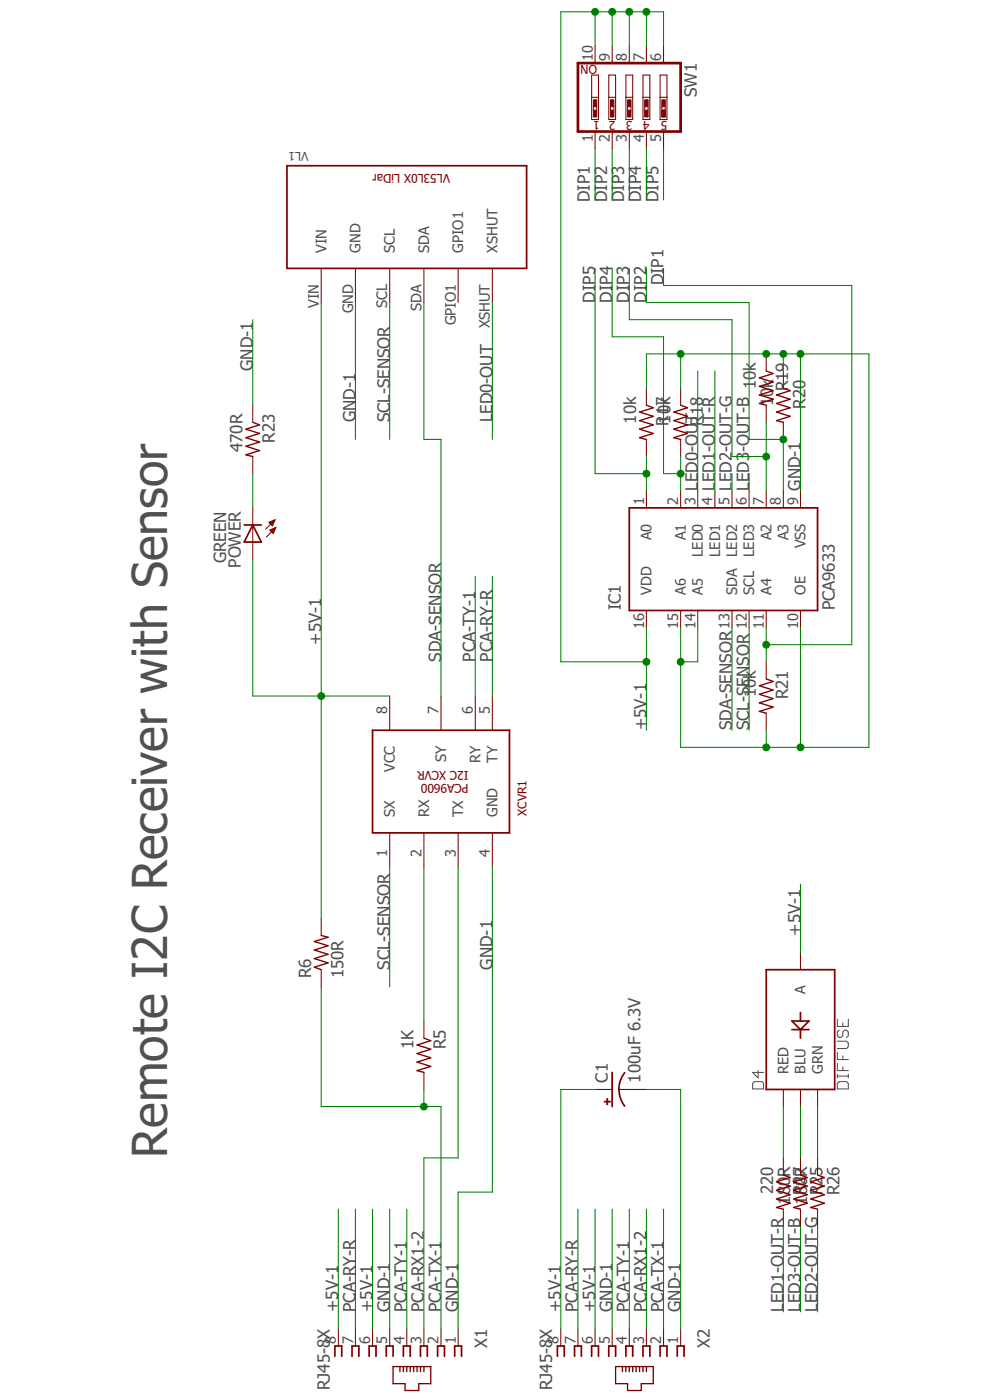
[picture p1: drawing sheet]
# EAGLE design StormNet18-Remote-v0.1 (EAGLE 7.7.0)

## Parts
C1  100uF 6.3V  CPOL-USCT3528  [CT3528]
D4  DIFFUSE  LED-RGB-CADIFFUSE  [LED-RGB-THRU]
IC1  PCA9633  [SO16]
POWER  GREEN  LEDCHIPLED_1206  [CHIPLED_1206]
R5  1K  R-US_R0603  [R0603]
R6  150R  R-US_R0603  [R0603]
R17  10k  R-US_R0603  [R0603]
R18  10k  R-US_R0603  [R0603]
R19  10k  R-US_R0603  [R0603]
R20  10k  R-US_R0603  [R0603]
R21  10k  R-US_R0603  [R0603]
R23  470R  R-US_R0603  [R0603]
R25  180R  R-US_R0603  [R0603]
R26  180R  R-US_R0603  [R0603]
R27  220  R-US_R0603  [R0603]
SW1  SW_DIP-5  [EDG-05]
VL1  VL53L0X-GREEN  [VL53L0X-GREEN]
X1  RJ45-8X  [RJ45-NO-SHIELD]
X2  RJ45-8X  [RJ45-NO-SHIELD]
XCVR1  PCA9600DSO8  [SO08]

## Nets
+5V-1 [PWR]: C1.+ D4.2(A) IC1.16(VDD) POWER.A R6.2 SW1.6 SW1.7 SW1.8 SW1.9 SW1.10 VL1.VIN X1.6 X1.8 X2.6 X2.8 XCVR1.8(VCC)
BLUE [PWR]: D4.4(BLU) R25.1
DIP1: IC1.11(A4) R21.1 SW1.1
DIP2: IC1.8(A3) R20.2 SW1.2
DIP3: IC1.7(A2) R19.2 SW1.3
DIP4: IC1.2(A1) R18.2 SW1.4
DIP5: IC1.1(A0) R17.2 SW1.5
GND-1 [PWR]: C1.- IC1.9(VSS) IC1.10(OE) IC1.14(A5) IC1.15(A6) R17.1 R18.1 R19.1 R20.1 R21.2 R23.1 VL1.GND X1.1 X1.5 X2.1 X2.5 XCVR1.4(GND)
GREEN [PWR]: D4.3(GRN) R26.1
LED0-OUT: IC1.3(LED0) VL1.XSHUT
LED1-OUT-R [PWR]: IC1.4(LED1) R27.2
LED2-OUT-G [PWR]: IC1.5(LED2) R26.2
LED3-OUT-B [PWR]: IC1.6(LED3) R25.2
N$2: R5.1 XCVR1.2(RX)
N$22: POWER.C R23.2
PCA-RX1-2: X1.3 X2.3 XCVR1.3(TX)
PCA-RY-R: X1.7 X2.7 XCVR1.5(TY)
PCA-TX-1: R5.2 R6.1 X1.2 X2.2
PCA-TY-1: X1.4 X2.4 XCVR1.6(RY)
RED [PWR]: D4.1(RED) R27.1
SCL-SENSOR: IC1.12(SCL) VL1.SCL XCVR1.1(SX)
SDA-SENSOR: IC1.13(SDA) VL1.SDA XCVR1.7(SY)
Unconnected: VL1.GPIO1

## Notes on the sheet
- Remote I2C Receiver with Sensor

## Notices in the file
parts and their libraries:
SparkFun-LED: Licensing: Creative Commons ShareAlike 4.0 International - https://creativecommons.org/licenses/by-sa/4.0
